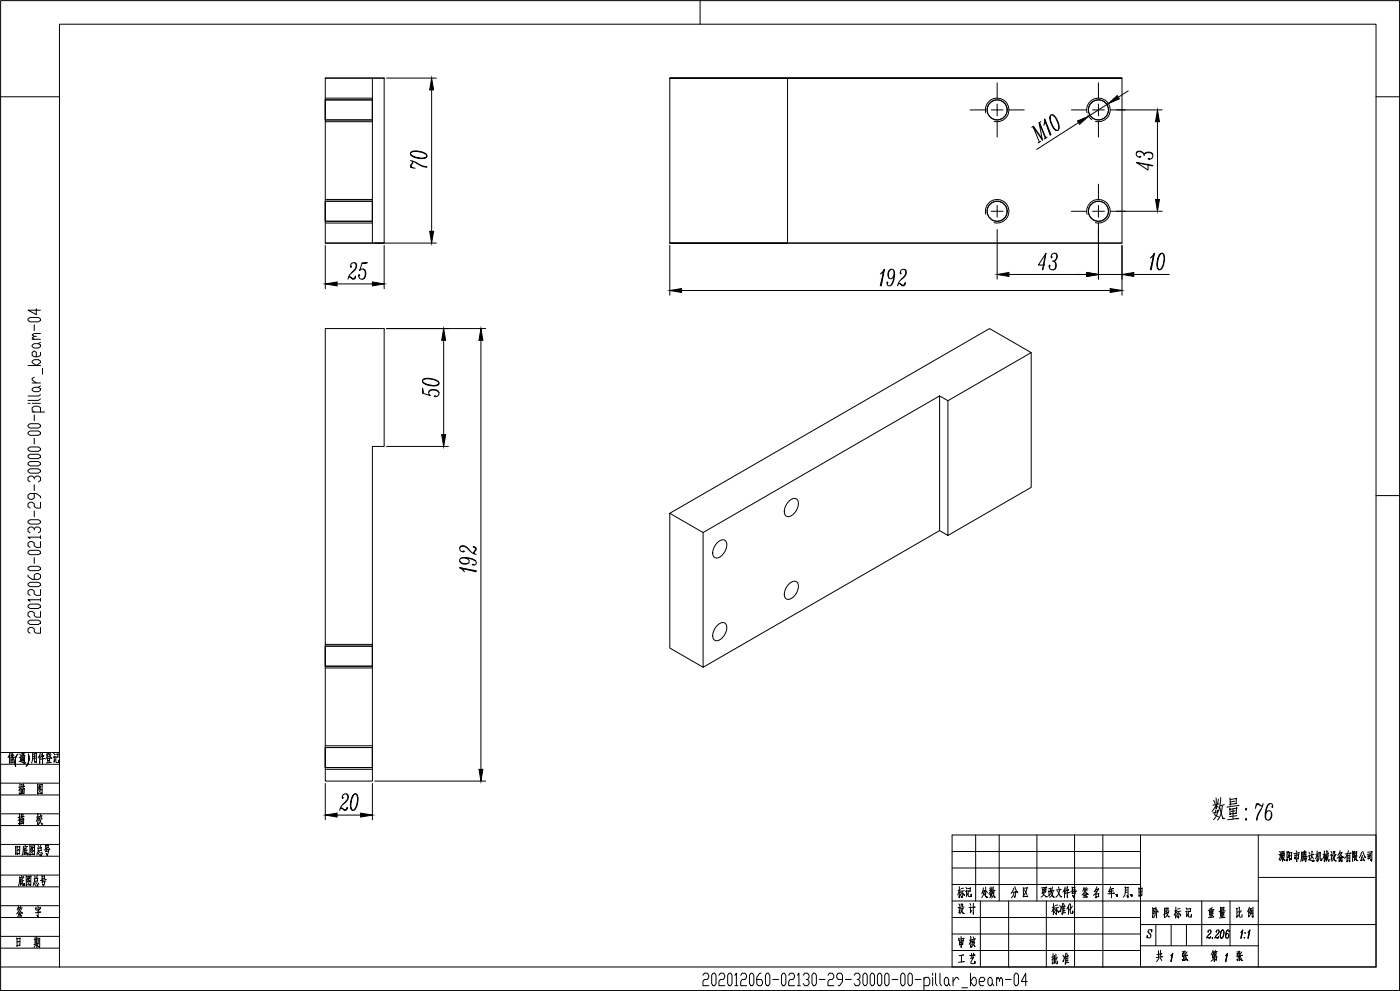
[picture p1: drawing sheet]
<svg xmlns="http://www.w3.org/2000/svg" width="2378mm" height="1682mm" viewBox="0 0 2378 1682" stroke-linecap="round" stroke-linejoin="round" font-family="sans-serif">
<!-- layer: 0 -->
<g fill="none" stroke="#000" stroke-width="1.7">
<path d="M1 1h2376v1680h-2376zM1189 1v40M101 41h2236v1600h-2236zM553 133h100M553 133v280M633 133v280h-80M653 133v280h-100M657 133h84M1138 133v280M1338 133v280h-200h768M1906 133h-768h768v280h-568M733 153v240"/>
<path d="M1694 141v26M1866 141v26M1916 154l-16 11M1 164h100M553 170h80v34h-80M553 167h80M1694 177v10h-10M1866 177v10h-10M1883 176l-34 21M2337 164h40M1648 187h26M1674 192a20 20 0 0 1 18-25 20 20 0 0 1 22 21 20 20 0 0 1-25 18"/>
<path d="M1704 187h-10v10M1714 187h26M1785 196a23 23 0 0 0 8 25l3 1a8 8 0 0 0 2-11 18 18 0 0 0-12-16 8 8 0 0 0-1 10l1 4a18 18 0 0 0 10 13M1786 195a26 26 0 0 1 12 26M1820 187h26M1847 192a20 20 0 0 1 17-25 20 20 0 0 1 22 21 20 20 0 0 1-25 18M1848 195l7 8M1876 187h-10v10M1886 187h88M553 207h80M1694 207v26M1753 216l3-2 14 21"/>
<path d="M1766 208l10 26M1768 206l-3 2M1773 213l2-11 10 27M1775 202l9 28M1776 208l8 21M1776 206l-2 4M1832 208l-71 46M1866 207v26M1966 207v132M1768 240l-5 3M1776 235l-11-27 6 30-16-23 11 26M1779 233l-5 3"/>
<path d="M697 260a26 26 0 0 1 28 4M1930 260a8 8 0 0 1 12 0M697 273l8 2a42 42 0 0 0 20 8M697 261a23 23 0 0 0 26 7l2-2a8 8 0 0 0-8-8l-4-1a15 15 0 0 0-16 3 8 8 0 0 0 8 7 24 24 0 0 0 20-1M700 274l1 2-2 4 1 4M701 276l-4 4v2l4 3M705 275a36 36 0 0 0 20 9M1931 276l27 6M1943 264a7 7 0 0 1 9-6 7 7 0 0 1 6 8 5 5 0 0 1-8 4h3M1950 278v11l-20-13 28 5M1958 263a9 9 0 0 0-15 0 7 7 0 0 0-5-6 7 7 0 0 0-8 3 5 5 0 0 0 2 6 5 5 0 0 0 6 0h-3M697 284l8 2"/>
<path d="M1866 313v26M553 339h80M553 342h80v34h-80M1694 349v10h-10M1704 359h-10v10M1820 359h26M1866 349v10h-10M1876 359h-10v10M1886 359h88M553 379h80M1674 364a20 20 0 0 1 18-25 20 20 0 0 1 22 21 20 20 0 0 1-25 18M1847 364a20 20 0 0 1 17-25 20 20 0 0 1 22 21 20 20 0 0 1-25 18"/>
<path d="M1866 379v95M1694 390v84M553 417v73M633 413h108M653 417v73M1138 417v84M1906 417v84M1776 431l-5 27M1786 435l1 2-1 1a6 6 0 0 1 2-7 6 6 0 0 1 7 1 6 6 0 0 1 0 7l-5 4a9 9 0 0 1 0 15M1792 430a8 8 0 0 1 0 12M1954 438l7-8-5 28M1959 435l-4 23"/>
<path d="M1960 434l-4 3M1961 430l-7 28M1973 430a23 23 0 0 0-7 25l3 3a8 8 0 0 0 7-8l1-4a15 15 0 0 0-2-16 8 8 0 0 0-7 8 24 24 0 0 0 1 20M1975 430a26 26 0 0 1-5 28M596 451v3a6 6 0 0 1 2-7 6 6 0 0 1 7 1 6 6 0 0 1 0 7l-4 6a19 19 0 0 0-10 13M602 446a8 8 0 0 1 0 12l-5 5M615 447l9-1h-9l-4 13a6 6 0 0 1 6-2 6 6 0 0 1 4 5 9 9 0 0 1-7 12 6 6 0 0 1-4-8v3M617 457a11 11 0 0 1-1 17M1502 457l-7 28M1513 457a12 12 0 0 0-3 15M1518 458a34 34 0 0 1-5 26M1536 457a8 8 0 0 1 0 12l-5 5"/>
<path d="M1774 450h-10l13-20-5 28M1788 443a7 7 0 0 1 6 8 7 7 0 0 1-8 7 6 6 0 0 1-3-8v3M594 470l5 4h2l2-1 1-4-3 4h-2l-5-3-2 1M1495 465l7-8-5 28M1500 462l-4 23M1501 461l-3 3M1519 466a6 6 0 0 1-3 6 6 6 0 0 1-6 0 9 9 0 0 1 6-15 9 9 0 0 1 4 11l-1 5a11 11 0 0 1-10 12l-2-4v-3l1 2-1 1M1530 462v3a6 6 0 0 1 2-7 6 6 0 0 1 7 1 6 6 0 0 1 0 7l-5 6a19 19 0 0 0-9 13M1714 466h132M1866 466h40M1926 466h60M573 482h60"/>
<path d="M1158 493h728M1528 481l5 4h2l2-1 1-4-3 4h-2l-5-3-2 1M62 524v10l-14-8h21M48 541l3-2h14l4 2v3l-4 2h-14l-3-2zM58 551v10M553 558h100v200h-20v568h-80zM657 558h168M55 576h14M62 571h-4l-3 2 3 3M69 566h-11l-3 2 3 3M754 578v160M817 578v728"/>
<path d="M55 586l3-3h7l4 3v2l-4 3h-7l-3-3zM69 598v5l-4 3h-7l-3-3v-5l3-2 4 2v8M69 581l-4 2M1752 598v229l-142 82M55 613l3-3h7l4 3v2l-7 5-7-5zM48 620h21M72 625v10M55 660l3-3h7l4 3v2l-4 3h-7l-3-3zM55 650h14M58 640l-3 3v2l7 5M69 655l-4 2M718 647a23 23 0 0 0 25 7l3-2a8 8 0 0 0-8-8l-4-1a15 15 0 0 0-16 3 8 8 0 0 0 8 7 24 24 0 0 0 20-1"/>
<path d="M718 646a26 26 0 0 1 28 4M69 677l-4 3h-17M69 670l-4 2h-17M719 667l-1-8v8l13 5a6 6 0 0 1-3-7 6 6 0 0 1 6-4 9 9 0 0 1 12 8 5 5 0 0 1-8 3h1h1M728 666a11 11 0 0 1 18 0M1596 672v229l-402 232v-229M48 685h3M55 699h21M55 685h14M58 699l-3-2v-5l3-2h7l4 2v7M1610 680v229l-14-8M58 704v10"/>
<path d="M48 734l3-2h14l4 2v2l-4 3h-14l-3-3zM48 722l3-3h14l4 3v2l-4 3h-14l-3-3zM58 744v10M657 758h105M48 773l3-2h14l4 2v3l-4 2h-14l-3-2zM48 761l3-2h14l4 2v3l-4 2h-14l-3-2zM48 798l3-2h14l4 2v3l-4 2h-14l-3-2zM48 786l3-3h14l4 3v2l-4 3h-14l-3-3zM58 813v-3l-3-2h-4l-3 2v5l3 3M58 810l4-2h3l4 2v5l-4 3M58 838v7l-3 3h-4l-3-3v-5l3-2h11l7 5v2M58 823v10"/>
<path d="M69 852v10h-7l-4-2v-5l-3-3h-4l-3 3v5l3 2M1339 852l3-3a8 8 0 0 1 11-2 8 8 0 0 1 3 11 21 21 0 0 1-19 19 15 15 0 0 1 0-22zM2337 841h40M58 867v10M1138 871l543-313 71 40-142 82-14-8-402 232zM1138 871v229l56 33M48 885l3-3h14l4 3v2l-4 3h-14l-3-3zM58 899v-2l-3-3h-4l-3 3v5l3 2M58 897l4-3h3l4 3v5l-4 2M69 919v10h-7l-4-2v-5l-3-3h-4l-3 3v5l3 2M69 912h-21l3 2M69 909v5"/>
<path d="M48 936l3-2h14l4 2v3l-4 2h-14l-3-2zM781 930a8 8 0 0 1 12 0l5 5M786 936l2-1 1 1a6 6 0 0 1-7-2 6 6 0 0 1 1-7 6 6 0 0 1 7 0l6 4a19 19 0 0 0 13 10M805 938l4-5v-2l-1-2-4-1 4 3v2l-3 5 1 2M1217 922l3-2a8 8 0 0 1 11-3 8 8 0 0 1 3 11 21 21 0 0 1-19 19 15 15 0 0 1 0-22zM58 946v10M781 952a11 11 0 0 0 15 4M782 948a34 34 0 0 1 26 4M790 947a6 6 0 0 1 6 3 6 6 0 0 1 0 6 9 9 0 0 1-15-6l1-2a27 27 0 0 1 26 3l1 6-4 2-3-1h3M48 976v2l7 5h10l4-2v-5l-4-2h-3l-4 2v7M48 964l3-3h14l4 3v2l-4 3h-14l-3-3zM781 964l28 7"/>
<path d="M785 964l3 4M786 965l23 5M809 969l-28-5 8 7M48 991l3-3h14l4 3v2l-4 3h-14l-3-3zM1339 992l3-2a8 8 0 0 1 11-3 8 8 0 0 1 3 11 23 23 0 0 1-17 19 8 8 0 0 1-7-11l3-7zM69 1018h-21l3 2M69 1001v10h-7l-4-3v-5l-3-2h-4l-3 2v5l3 3M69 1016v4M48 1028l3-3h14l4 3v2l-4 3h-14l-3-3zM69 1038v10h-7l-4-3v-5l-3-2h-4l-3 2v5l3 3M48 1055l3-2h14l4 2v3l-4 2h-14l-3-2zM69 1065v10h-7l-4-3v-5l-3-2h-4l-3 2v5l3 3"/>
<path d="M1217 1063l3-3a8 8 0 0 1 11-3 8 8 0 0 1 3 11 21 21 0 0 1-19 19 15 15 0 0 1 0-21zM553 1094h80M633 1097v34v-34M633 1097h-80v34h80M553 1134h80M1 1277h100M17 1278l-3 8M19 1278v8M22 1278l-1 8M31 1280a20 20 0 0 0-4 21l-1-9 3-10M33 1279l2 3M37 1279l4-1-2 3-1-1 2 2"/>
<path d="M55 1279v9l-2 7M58 1280l1 14v-3M69 1278l-4 8M70 1280l-1 7M72 1277v19v-4M83 1278l3 9h2l-2-2M85 1278l-1 2M91 1279l2 2v-1M553 1269v34v-34M553 1269h80M553 1266h80M633 1269v34v-34"/>
<path d="M1 1297h100M16 1281v15v-4M18 1288l1 7 3-1v1l1-7-4 1M21 1291h-2M23 1282h1l-6 1M23 1286l2-1-8 1M32 1292l9 4 3-1h-4M33 1286l3-1-2 7M37 1282v10v-3M37 1283l5-1v11l-2-2M39 1283v9v-3M41 1285l-3 1"/>
<path d="M41 1288h-3M46 1299l3-11-1-8a21 21 0 0 1-4 21M55 1280l7-1v16l-2-2 2 1M61 1283l-5 1M61 1287l-5 1M67 1282v14v-3M73 1283h2l-5 1M74 1288l2-1-7 2M79 1280l3-1-5 9M79 1281l1 3M80 1286l1 5 4-1v-4l-4 2M81 1291v3"/>
<path d="M84 1291l-1 3M84 1284l-3 1M85 1294h2l-9 1M87 1281l-2 2M90 1285h3l-1 9 2-5M95 1281l4-1v5h-4M95 1284v9l5 1v-4v4M553 1303h80M553 1306h80M1 1329h100M553 1330v61M633 1330v61"/>
<path d="M637 1326h188M1 1349h100M582 1353v2a6 6 0 0 1 2-7 6 6 0 0 1 7 1 6 6 0 0 1 0 8l-4 5a19 19 0 0 0-10 13M588 1347a8 8 0 0 1 0 12l-5 6M603 1347a23 23 0 0 0-7 26l3 2a8 8 0 0 0 7-8 17 17 0 0 0-1-20 8 8 0 0 0-7 8 24 24 0 0 0 1 20M605 1347a26 26 0 0 1-5 28M580 1371l5 4h2l2-1 1-4-3 4h-2l-5-3-2 2M1 1381h100M573 1383h40M1 1401h100M1617 1417h720v224h-720zM1657 1417v112"/>
<path d="M1697 1417v112M1761 1417v112M1825 1417v224M1873 1417v224M1937 1417v224M2137 1417v224M1 1433h100M1 1453h100M1617 1445h320M1617 1473h320M1 1485h100M2137 1489h200"/>
<path d="M1 1505h100M1617 1501h320M1 1537h100M1617 1529h520M1665 1529v112M1713 1529v112M1777 1529v112M2041 1529v76M2089 1529v76M1 1557h100M1617 1557h320M1937 1569h400"/>
<path d="M1956 1579l1-1-1 4a3 3 0 0 0-4-4 3 3 0 0 0-1 5l4 4M1963 1569v36M1989 1569v36M2015 1569v36M2111 1578l-4 14M2123 1578l-3 14M1 1589h100M1617 1585h320M1950 1581l4 4a4 4 0 0 1 1 5 4 4 0 0 1-5 1l-1-3-1 4 1-1M2107 1582l4-4-3 14M2110 1581l-2 11M2111 1580l-2 2"/>
<path d="M2114 1591v1zM2115 1583v1zM2120 1582l3-4-3 14M2122 1581l-2 11M2123 1580l-2 2M1 1609h100M1617 1613h320M1937 1605h200M1 1641h100M1194 1655l3-3h4l3 3v4l-3 3h-4l-3 4v7h10M1211 1652h3l2 3v14l-2 4h-3l-2-4v-14zM1221 1655l3-3h5l2 3v4l-2 3h-5l-3 4v7h10"/>
<path d="M1238 1652h3l2 3v14l-2 4h-3l-2-4v-14zM1248 1655l3-3v21M1258 1655l3-3h5l2 3v4l-2 3h-5l-3 4v7h10M1276 1652h2l2 3v14l-2 4h-2l-3-4v-14zM1293 1652h-3l-5 7v10l3 4h5l2-4v-3l-2-4h-8M1303 1652h2l3 3v14l-3 4h-2l-3-4v-14zM1330 1652h2l3 3v14l-3 4h-2l-3-4v-14zM1340 1655l2-3h5l3 3v4l-3 3h-5l-2 4v7h10M1355 1655l2-3v21M1364 1655l3-3h5l2 3v4l-2 3h-3M1382 1652h2l3 3v14l-3 4h-2l-3-4v-14zM1406 1655l3-3h5l2 3v4l-2 3h-5l-3 4v7h10"/>
<path d="M1451 1655l2-3h5l3 3v4l-3 3h-2M1468 1652h3l2 3v14l-2 4h-3l-2-4v-14zM1481 1652h2l2 3v14l-2 4h-2l-3-4v-14zM1493 1652h2l3 3v14l-3 4h-2l-3-4v-14zM1505 1652h3l2 3v14l-2 4h-3l-2-4v-14zM1532 1652h3l2 3v14l-2 4h-3l-2-4v-14zM1545 1652h2l3 3v14l-3 4h-2l-3-4v-14zM1569 1659v21M1584 1652v3M1584 1659v14M1589 1652v17l3 4M1597 1652v17l2 4"/>
<path d="M1606 1659h3l2 3v7l-2 4h-3l-2-4v-7zM1619 1659v14M1648 1652v21M1653 1659h3l2 3v7l-2 4h-3l-5-7zM1681 1659h2l3 3v7l-3 4h-2l-3-4v-7zM1693 1659v14M1725 1652h3l2 3v14l-2 4h-3l-2-4v-14zM1248 1673h5M1313 1662h9M1355 1673h5M1372 1662l2 4v3l-2 4h-5l-3-4M1392 1662h10"/>
<path d="M1431 1662h-7l-3-3v-4l3-3h5l2 3v11l-5 7h-2M1436 1662h10M1458 1662l3 4v3l-3 4h-5l-2-4M1515 1662h10M1555 1662h10M1569 1662l3-3h5l2 3v7l-2 4h-8M1611 1669l3 4M1629 1662l-3-3h-2l-5 7M1634 1677h10M1663 1666h8l2-4-2-3h-5l-3 3v7l3 4h5M1686 1669l2 4M1693 1662l2-3 3 3v4"/>
<path d="M1698 1662l2-3 3 3v11M1708 1662h10M1745 1666h-10l7-14v21"/>
<circle cx="1694" cy="187" r="17"/>
<circle cx="1866" cy="187" r="17"/>
<circle cx="1694" cy="359" r="17"/>
<circle cx="1866" cy="359" r="17"/>
</g>
<g fill="#000" stroke="#000" stroke-width="1.7">
<path d="M733 133l4 20h-7zM1883 176l15-14 3 6zM1830 205l19-8-15 14zM1966 187l3 20h-6zM1963 339h6l-3 20zM730 393h7l-4 20zM553 482l20-3v6zM633 479l20 3-20 3zM1694 466l20-3v6zM1846 463l20 3-20 3zM1906 466l20-3v6zM1138 493l20-3v6z"/>
<path d="M1886 490l20 3-20 3zM754 558l3 20h-7zM817 558l3 20h-6zM750 738h7l-3 20zM814 1306h6l-3 20zM553 1383l20-3v7zM613 1380l20 3-20 4z"/>
</g>
<text font-size="50.3" x="2058" y="1393">数量：76</text>
<g font-size="26.9">
<text x="1786" y="1554">标准化</text>
<text x="28" y="1610">日 期</text>
</g>
<g font-size="26.5">
<text x="25" y="1454">旧底图总号</text>
<text x="2171" y="1464">溧阳市腾达机械设备有限公司</text>
<text x="30" y="1506">底图总号</text>
<text x="1667" y="1525">处数</text>
<text x="1837" y="1525">签 名</text>
<text x="1785" y="1638">批 准</text>
<text x="1963" y="1633">共 1 张</text>
<text x="2056" y="1633">第 1 张</text>
</g>
<g font-size="26">
<text x="30" y="1401">描 校</text>
<text x="1626" y="1525">标记</text>
<text x="1717" y="1525">分 区</text>
<text x="1881" y="1525">年、月、日</text>
<text x="1626" y="1553">设 计</text>
<text x="27" y="1557">签 字</text>
<text x="1957" y="1560">阶 段 标 记</text>
<text x="1627" y="1609">审 核</text>
</g>
<g font-size="25.6">
<text x="1767" y="1525">更改文件号</text>
<text x="2051" y="1559">重 量</text>
</g>
<g font-size="25.1">
<text x="31" y="1349">描 图</text>
<text x="1627" y="1637">工 艺</text>
</g>
<text font-size="24.3" x="2100" y="1558">比 例</text>
<text font-size="20.3" x="2049" y="1594">2.206</text>
</svg>
